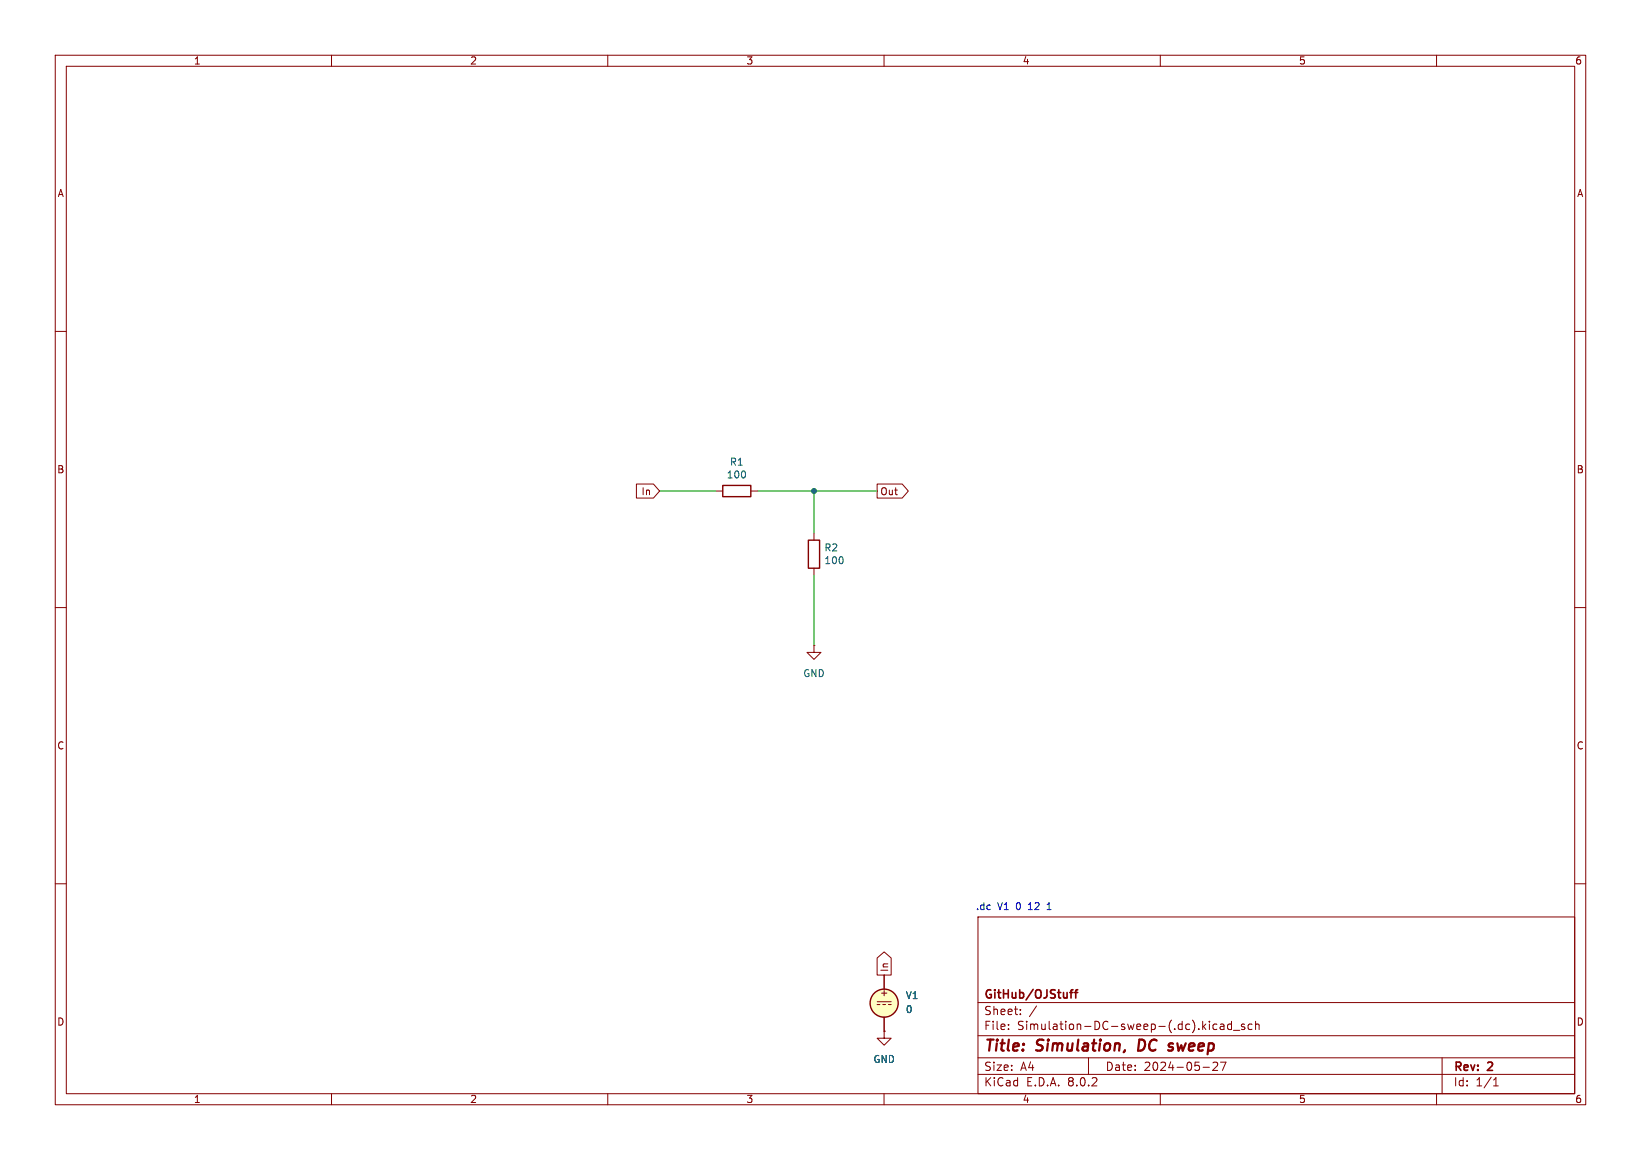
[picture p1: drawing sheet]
<svg xmlns="http://www.w3.org/2000/svg" width="297mm" height="210mm" viewBox="0 0 297 210" stroke-linecap="round" stroke-linejoin="round" font-family="sans-serif">
<g fill="none" stroke="#840000" stroke-width=".18">
<path d="M10 10h277v190h-277zM12 12h273v186h-273zM60 10v2M110 10v2M160 10v2M210 10v2M260 10v2M10 60h2M285 60h2M115.2 87.6h3.1l1.1 1.3-1.1 1.3h-3.1zM129.5 88.9h1.3M135.9 88.9h1.3"/>
<path d="M147.3 96.5v1.3M158.7 87.6h4.6l1.1 1.3-1.1 1.3h-4.6zM10 110h2M147.3 116.8v1.3h1.3l-1.3 1.3-1.3-1.3h1.3M147.3 116.8h.1M147.3 102.9v1.2M285 110h2M10 160h2M285 160h2M158.7 173.4l1.3-1.1 1.3 1.1v3.1h-2.6zM160 176.5v2.6M177 166h108v32h-108z"/>
<path d="M60 198v2M110 198v2M158.7 181.4h2.6M158.7 181.9h.6M159.8 181.9h.5M160 198v2M160 186.7v1.3h1.3l-1.3 1.2-1.3-1.2h1.3M160 186.7h.1M160 184.2v2.5M160.8 181.9h.5M177 194.5h108M177 191.5h108"/>
<path d="M177 187.5h108M177 181.5h108M182.5 186.3v.1M182.5 185.5v.1M184.7 183.6v.1M184.7 182.8v.1M187.6 182.1l-1.3 2M197 191.5v3M210 198v2M217.7 193.2h1.2M219.6 186.3l.2 .1 .4-.1M220.2 185.5l-.4-.1-.2 .1"/>
<path d="M220.3 192.4v.5l-.8 .9h.9M220.9 185.5h.6v.9M221.5 185.8h-.5a.29 .29 0 0 0-.2 .3 .29 .29 0 0 0 .2 .3l.5-.1M221.9 192.3l-.7 1.5M222.9 185.5l-.4-.1-.3 .3v.4l.1 .2h.6M222.9 184.9v1.5M223.2 186.5h1.2M225.2 185.5l-.3-.1-.2 .2v.2l.5 .2v.3h-.5M226.6 185.5l-.4-.1-.3 .3v.4l.1 .2h.6M227.2 185.5l.3-.1 .3 .1 .1 .9M227.2 184.9v1.5M260 198v2"/>
<path d="M261 191.5v6.5M270.3 196.6h.9M270.3 195.5l.4-.4v1.5"/>
</g>
<path d="M203.6 190.1l-.1 .3M206.2 188.2l-.2 2h.4M211.8 189.5h.3l.2 .3-.3 .4M211.8 188.9l.5 .1" fill="none" stroke="#840000" stroke-width=".4"/>
<path d="M193.6 179.7h.6M194.2 179.2l-.4 .2v1.3M194.5 179.7h.6M195.1 179.2l-.4 .2v1.3" fill="none" stroke="#840000" stroke-width=".3"/>
<g fill="none" stroke="#840000" stroke-width=".25">
<path d="M130.8 87.9h5.1v2h-5.1zM146.3 97.8h2v5.1h-2z"/>
<circle cx="160" cy="181.6" r="2.54"/>
</g>
<circle cx="160" cy="181.6" r="2.54" fill="#ffffc2" stroke="#ffffc2" stroke-width=".18"/>
<path d="M189.5 164.7h.7M189.6 163.7l-.1 .1" fill="none" stroke="#0000c2" stroke-width=".18"/>
<path d="M119.4 88.9h10.1M137.2 88.9h21.5M147.3 88.9v7.6M147.3 104.1v12.7" fill="none" stroke="#009600" stroke-width=".18"/>
<circle cx="147.3" cy="88.9" r=".46" fill="#009600" stroke="#009600" stroke-width=".18"/>
<g font-size="2.8" fill="#840000">
<text x="178" y="190.9">Title:</text>
<text x="187.7" y="190.9">Simulation,</text>
<text x="206.8" y="190.9">DC</text>
<text x="213.2" y="190.9">sweep</text>
</g>
<g font-size="2.1" fill="#840000">
<text x="178" y="184">Sheet:</text>
<text x="178" y="181.2">GitHub/OJStuff</text>
<text x="178" y="186.7">File:</text>
<text x="184.1" y="186.7">Simulation-DC-sweep-(.dc).kicad_sch</text>
<text x="178" y="196.9">KiCad</text>
<text x="178" y="194.1">Size:</text>
<text x="184.7" y="194.1">A4</text>
<text x="185.7" y="196.9">E.D.A.</text>
<text x="193.3" y="196.9">8.0.2</text>
<text x="200" y="194.1">Date:</text>
<text x="207" y="194.1">2024-05-27</text>
<text x="263" y="194.3">Rev:</text>
<text x="263" y="196.9">Id:</text>
<text x="267.1" y="196.9">1/1</text>
<text x="269.4" y="194.3">2</text>
</g>
<g font-size="1.8" fill="#840000">
<text x="35" y="11.9">1</text>
<text x="85" y="11.9">2</text>
<text x="135" y="11.9">3</text>
<text x="185" y="11.9">4</text>
<text x="235" y="11.9">5</text>
<text x="285" y="11.9">6</text>
<text x="10.3" y="35.9">A</text>
<text x="285.3" y="35.9">A</text>
<text x="10.3" y="85.9">B</text>
<text x="116" y="89.9">In</text>
<text x="159.2" y="89.9">Out</text>
<text x="285.3" y="85.9">B</text>
<text x="10.3" y="135.9">C</text>
<text x="285.3" y="135.9">C</text>
<text x="161" y="176.1" transform="rotate(-90 161 176.1)">In</text>
<text x="10.3" y="185.9">D</text>
<text x="159.1" y="180.6">+</text>
<text x="285.3" y="185.9">D</text>
<text x="35" y="199.9">1</text>
<text x="85" y="199.9">2</text>
<text x="135" y="199.9">3</text>
<text x="185" y="199.9">4</text>
<text x="235" y="199.9">5</text>
<text x="285" y="199.9">6</text>
</g>
<g font-size="1.8" fill="#006464">
<text x="131.4" y="86.8">100</text>
<text x="132" y="84.5">R1</text>
<text x="149.1" y="100">R2</text>
<text x="149.1" y="102.3">100</text>
<text x="145.3" y="122.8">GND</text>
<text x="163.8" y="181.1">V1</text>
<text x="163.8" y="183.6">0</text>
<text x="158" y="192.6">GND</text>
</g>
<g font-size="1.8" fill="#0000c2">
<text x="176.5" y="164.9">.dc</text>
<text x="180.5" y="164.9">V1</text>
<text x="184" y="164.9">0</text>
<text x="186.4" y="164.9">12</text>
<text x="190" y="164.9">1</text>
</g>
</svg>
